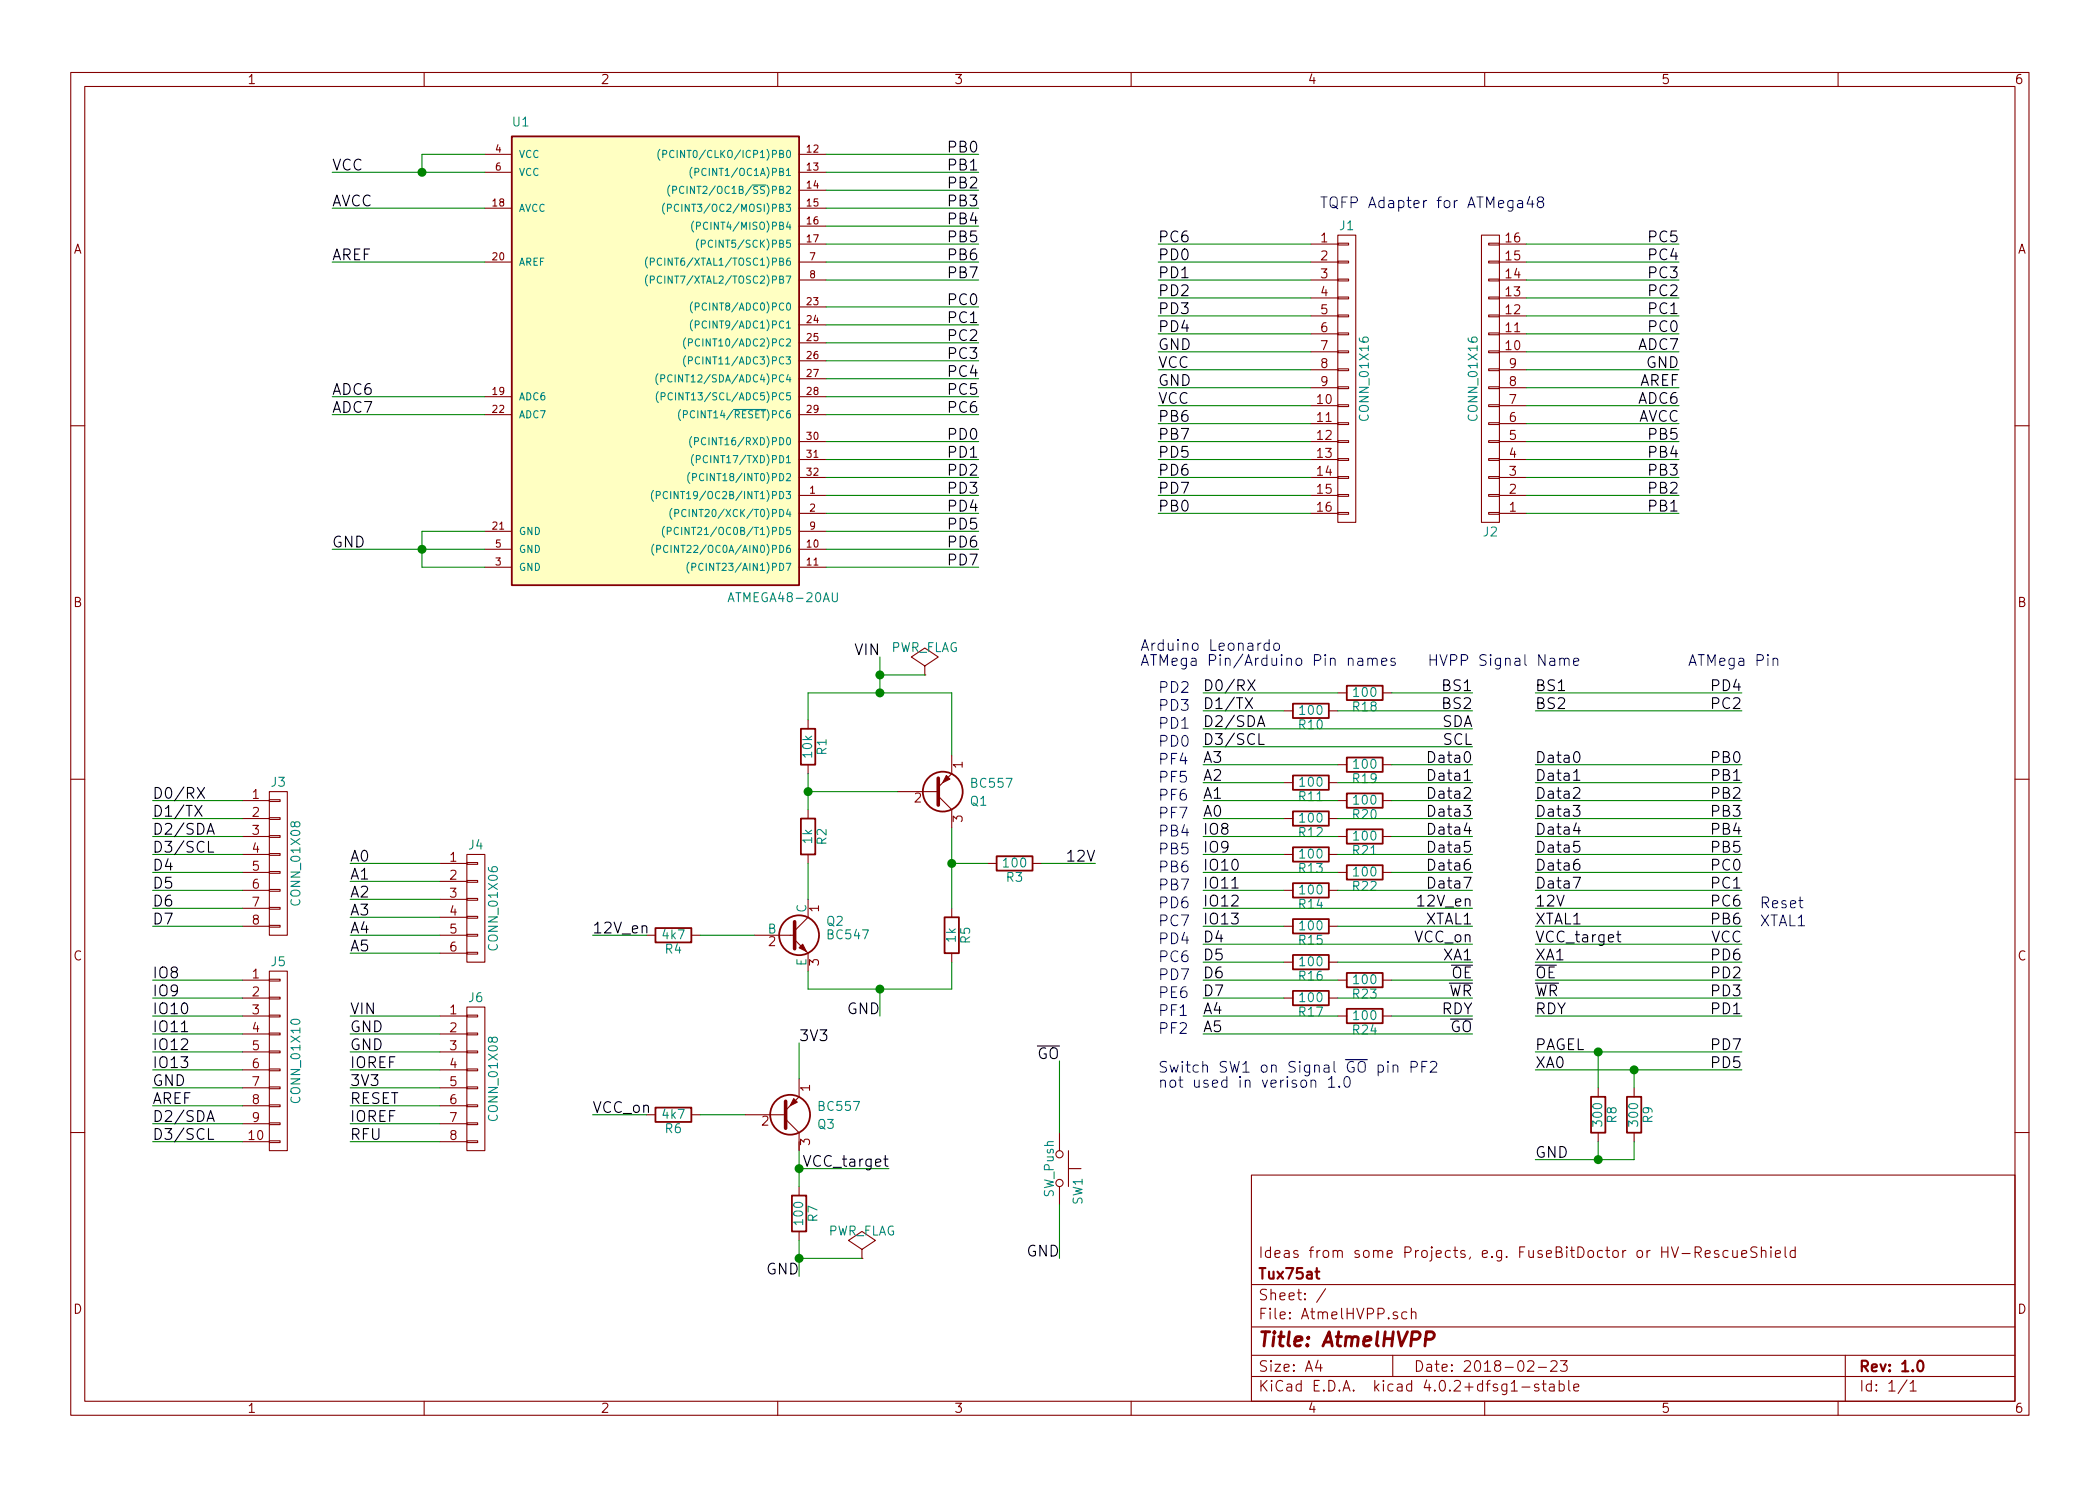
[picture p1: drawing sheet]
EESchema Schematic File Version 2
LIBS:power
LIBS:device
LIBS:transistors
LIBS:conn
LIBS:linear
LIBS:regul
LIBS:74xx
LIBS:cmos4000
LIBS:adc-dac
LIBS:memory
LIBS:xilinx
LIBS:microcontrollers
LIBS:dsp
LIBS:microchip
LIBS:analog_switches
LIBS:motorola
LIBS:texas
LIBS:intel
LIBS:audio
LIBS:interface
LIBS:digital-audio
LIBS:philips
LIBS:display
LIBS:cypress
LIBS:siliconi
LIBS:opto
LIBS:atmel
LIBS:contrib
LIBS:valves
LIBS:AtmelHVPP-cache
EELAYER 25 0
EELAYER END
$Descr A4 11693 8268
encoding utf-8
Sheet 1 1
Title "AtmelHVPP"
Date "2018-02-23"
Rev "1.0"
Comp "Tux75at"
Comment1 "Ideas from some Projects, e.g. FuseBitDoctor or HV-RescueShield"
Comment2 ""
Comment3 ""
Comment4 ""
$EndDescr
$Comp
L CONN_01X16 J1
U 1 1
P 7500 2100
F 0 "J1" H 7500 2950 50  0000 C CNN
F 1 "CONN_01X16" V 7600 2100 50  0000 C CNN
F 2 "" H 7500 2100 50  0001 C CNN
F 3 "" H 7500 2100 50  0001 C CNN
	1    7500 2100
	1    0    0    -1  
$EndComp
$Comp
L CONN_01X16 J2
U 1 1
P 8300 2100
F 0 "J2" H 8300 2950 50  0000 C CNN
F 1 "CONN_01X16" V 8400 2100 50  0000 C CNN
F 2 "" H 8300 2100 50  0001 C CNN
F 3 "" H 8300 2100 50  0001 C CNN
	1    8300 2100
	-1   0    0    1   
$EndComp
$Comp
L ATMEGA48-20AU U1
U 1 1
P 3600 1950
F 0 "U1" H 2850 3200 50  0000 L BNN
F 1 "ATMEGA48-20AU" H 4050 550 50  0000 L BNN
F 2 "TQFP32" H 3600 1950 50  0001 C CIN
F 3 "" H 3600 1950 50  0001 C CNN
	1    3600 1950
	1    0    0    -1  
$EndComp
Wire Wire Line
	2700 850  2350 850 
Wire Wire Line
	2350 850  2350 950 
Wire Wire Line
	1850 950  2700 950 
Connection ~ 2350 950 
Wire Wire Line
	2700 1150 1850 1150
Wire Wire Line
	2700 1450 1850 1450
Wire Wire Line
	2700 2200 1850 2200
Wire Wire Line
	2700 2300 1850 2300
Wire Wire Line
	2700 2950 2350 2950
Wire Wire Line
	2350 2950 2350 3150
Wire Wire Line
	2350 3150 2700 3150
Wire Wire Line
	1850 3050 2700 3050
Connection ~ 2350 3050
Wire Wire Line
	4600 850  5450 850 
Wire Wire Line
	4600 950  5450 950 
Wire Wire Line
	4600 1050 5450 1050
Wire Wire Line
	4600 1150 5450 1150
Wire Wire Line
	4600 1250 5450 1250
Wire Wire Line
	4600 1350 5450 1350
Wire Wire Line
	4600 1450 5450 1450
Wire Wire Line
	4600 1550 5450 1550
Wire Wire Line
	4600 1700 5450 1700
Wire Wire Line
	4600 1800 5450 1800
Wire Wire Line
	4600 1900 5450 1900
Wire Wire Line
	4600 2000 5450 2000
Wire Wire Line
	4600 2100 5450 2100
Wire Wire Line
	4600 2200 5450 2200
Wire Wire Line
	4600 2300 5450 2300
Wire Wire Line
	4600 2450 5450 2450
Wire Wire Line
	4600 2550 5450 2550
Wire Wire Line
	4600 2650 5450 2650
Wire Wire Line
	4600 2750 5450 2750
Wire Wire Line
	4600 2850 5450 2850
Wire Wire Line
	4600 2950 5450 2950
Wire Wire Line
	4600 3050 5450 3050
Wire Wire Line
	4600 3150 5450 3150
Wire Wire Line
	7300 1350 6450 1350
Wire Wire Line
	7300 1450 6450 1450
Wire Wire Line
	7300 1550 6450 1550
Wire Wire Line
	7300 1650 6450 1650
Wire Wire Line
	7300 1750 6450 1750
Wire Wire Line
	7300 1850 6450 1850
Wire Wire Line
	7300 1950 6450 1950
Wire Wire Line
	7300 2050 6450 2050
Wire Wire Line
	7300 2150 6450 2150
Wire Wire Line
	7300 2250 6450 2250
Wire Wire Line
	7300 2350 6450 2350
Wire Wire Line
	7300 2450 6450 2450
Wire Wire Line
	7300 2550 6450 2550
Wire Wire Line
	7300 2650 6450 2650
Wire Wire Line
	7300 2750 6450 2750
Wire Wire Line
	7300 2850 6450 2850
Wire Wire Line
	8500 1350 9350 1350
Wire Wire Line
	8500 1450 9350 1450
Wire Wire Line
	8500 1550 9350 1550
Wire Wire Line
	8500 1650 9350 1650
Wire Wire Line
	8500 1750 9350 1750
Wire Wire Line
	8500 1850 9350 1850
Wire Wire Line
	8500 1950 9350 1950
Wire Wire Line
	8500 2050 9350 2050
Wire Wire Line
	8500 2150 9350 2150
Wire Wire Line
	8500 2250 9350 2250
Wire Wire Line
	8500 2350 9350 2350
Wire Wire Line
	8500 2450 9350 2450
Wire Wire Line
	8500 2550 9350 2550
Wire Wire Line
	8500 2650 9350 2650
Wire Wire Line
	8500 2750 9350 2750
Wire Wire Line
	8500 2850 9350 2850
Text Label 1850 950  0    60   ~ 0
VCC
Text Label 1850 1150 0    60   ~ 0
AVCC
Text Label 1850 1450 0    60   ~ 0
AREF
Text Label 1850 2200 0    60   ~ 0
ADC6
Text Label 1850 2300 0    60   ~ 0
ADC7
Text Label 1850 3050 0    60   ~ 0
GND
Text Label 5450 850  2    60   ~ 0
PB0
Text Label 5450 950  2    60   ~ 0
PB1
Text Label 5450 1050 2    60   ~ 0
PB2
Text Label 5450 1150 2    60   ~ 0
PB3
Text Label 5450 1250 2    60   ~ 0
PB4
Text Label 5450 1350 2    60   ~ 0
PB5
Text Label 5450 1450 2    60   ~ 0
PB6
Text Label 5450 1550 2    60   ~ 0
PB7
Text Label 5450 1700 2    60   ~ 0
PC0
Text Label 5450 1800 2    60   ~ 0
PC1
Text Label 5450 1900 2    60   ~ 0
PC2
Text Label 5450 2000 2    60   ~ 0
PC3
Text Label 5450 2100 2    60   ~ 0
PC4
Text Label 5450 2300 2    60   ~ 0
PC6
Text Label 5450 2200 2    60   ~ 0
PC5
Text Label 5450 2450 2    60   ~ 0
PD0
Text Label 5450 2550 2    60   ~ 0
PD1
Text Label 5450 2650 2    60   ~ 0
PD2
Text Label 5450 2750 2    60   ~ 0
PD3
Text Label 5450 2850 2    60   ~ 0
PD4
Text Label 5450 2950 2    60   ~ 0
PD5
Text Label 5450 3050 2    60   ~ 0
PD6
Text Label 5450 3150 2    60   ~ 0
PD7
Text Label 6450 1750 0    60   ~ 0
PD3
Text Label 6450 1850 0    60   ~ 0
PD4
Text Label 6450 1950 0    60   ~ 0
GND
Text Label 6450 2050 0    60   ~ 0
VCC
Text Label 6450 2150 0    60   ~ 0
GND
Text Label 6450 2250 0    60   ~ 0
VCC
Text Label 6450 2350 0    60   ~ 0
PB6
Text Label 6450 2450 0    60   ~ 0
PB7
Text Label 6450 2550 0    60   ~ 0
PD5
Text Label 6450 2650 0    60   ~ 0
PD6
Text Label 6450 2750 0    60   ~ 0
PD7
Text Label 6450 2850 0    60   ~ 0
PB0
Text Label 9350 2850 2    60   ~ 0
PB1
Text Label 9350 2750 2    60   ~ 0
PB2
Text Label 9350 2650 2    60   ~ 0
PB3
Text Label 9350 2550 2    60   ~ 0
PB4
Text Label 9350 2450 2    60   ~ 0
PB5
Text Label 9350 2350 2    60   ~ 0
AVCC
Text Label 9350 2250 2    60   ~ 0
ADC6
Text Label 9350 2150 2    60   ~ 0
AREF
Text Label 9350 2050 2    60   ~ 0
GND
Text Label 9350 1950 2    60   ~ 0
ADC7
Text Label 9350 1850 2    60   ~ 0
PC0
Text Label 9350 1750 2    60   ~ 0
PC1
Text Label 9350 1650 2    60   ~ 0
PC2
Text Label 9350 1550 2    60   ~ 0
PC3
Text Label 9350 1450 2    60   ~ 0
PC4
Text Label 9350 1350 2    60   ~ 0
PC5
Text Label 6450 1350 0    60   ~ 0
PC6
Text Label 6450 1450 0    60   ~ 0
PD0
Text Label 6450 1550 0    60   ~ 0
PD1
Text Label 6450 1650 0    60   ~ 0
PD2
$Comp
L CONN_01X10 J5
U 1 1
P 1550 5900
F 0 "J5" H 1550 6450 50  0000 C CNN
F 1 "CONN_01X10" V 1650 5900 50  0000 C CNN
F 2 "" H 1550 5900 50  0001 C CNN
F 3 "" H 1550 5900 50  0001 C CNN
	1    1550 5900
	1    0    0    -1  
$EndComp
$Comp
L CONN_01X06 J4
U 1 1
P 2650 5050
F 0 "J4" H 2650 5400 50  0000 C CNN
F 1 "CONN_01X06" V 2750 5050 50  0000 C CNN
F 2 "" H 2650 5050 50  0001 C CNN
F 3 "" H 2650 5050 50  0001 C CNN
	1    2650 5050
	1    0    0    -1  
$EndComp
$Comp
L CONN_01X08 J3
U 1 1
P 1550 4800
F 0 "J3" H 1550 5250 50  0000 C CNN
F 1 "CONN_01X08" V 1650 4800 50  0000 C CNN
F 2 "" H 1550 4800 50  0001 C CNN
F 3 "" H 1550 4800 50  0001 C CNN
	1    1550 4800
	1    0    0    -1  
$EndComp
$Comp
L CONN_01X08 J6
U 1 1
P 2650 6000
F 0 "J6" H 2650 6450 50  0000 C CNN
F 1 "CONN_01X08" V 2750 6000 50  0000 C CNN
F 2 "" H 2650 6000 50  0001 C CNN
F 3 "" H 2650 6000 50  0001 C CNN
	1    2650 6000
	1    0    0    -1  
$EndComp
Wire Wire Line
	1350 4450 850  4450
Wire Wire Line
	1350 4550 850  4550
Wire Wire Line
	1350 4650 850  4650
Wire Wire Line
	1350 4750 850  4750
Wire Wire Line
	1350 4850 850  4850
Wire Wire Line
	1350 4950 850  4950
Wire Wire Line
	1350 5050 850  5050
Wire Wire Line
	1350 5150 850  5150
Wire Wire Line
	1350 5450 850  5450
Wire Wire Line
	1350 5550 850  5550
Wire Wire Line
	1350 5650 850  5650
Wire Wire Line
	1350 5750 850  5750
Wire Wire Line
	1350 5850 850  5850
Wire Wire Line
	1350 5950 850  5950
Wire Wire Line
	1350 6050 850  6050
Wire Wire Line
	1350 6150 850  6150
Wire Wire Line
	1350 6250 850  6250
Wire Wire Line
	1350 6350 850  6350
Text Label 850  6350 0    60   ~ 0
D3/SCL
Text Label 850  6250 0    60   ~ 0
D2/SDA
Text Label 850  6150 0    60   ~ 0
AREF
Text Label 850  6050 0    60   ~ 0
GND
Text Label 850  5950 0    60   ~ 0
IO13
Text Label 850  5850 0    60   ~ 0
IO12
Text Label 850  5750 0    60   ~ 0
IO11
Text Label 850  5650 0    60   ~ 0
IO10
Text Label 850  5550 0    60   ~ 0
IO9
Text Label 850  5450 0    60   ~ 0
IO8
Text Label 850  5150 0    60   ~ 0
D7
Text Label 850  5050 0    60   ~ 0
D6
Text Label 850  4950 0    60   ~ 0
D5
Text Label 850  4850 0    60   ~ 0
D4
Text Label 850  4750 0    60   ~ 0
D3/SCL
Text Label 850  4650 0    60   ~ 0
D2/SDA
Text Label 850  4550 0    60   ~ 0
D1/TX
Text Label 850  4450 0    60   ~ 0
D0/RX
Wire Wire Line
	2450 4800 1950 4800
Wire Wire Line
	2450 4900 1950 4900
Wire Wire Line
	2450 5000 1950 5000
Wire Wire Line
	2450 5100 1950 5100
Wire Wire Line
	2450 5200 1950 5200
Wire Wire Line
	2450 5300 1950 5300
Wire Wire Line
	2450 5650 1950 5650
Wire Wire Line
	2450 5750 1950 5750
Wire Wire Line
	2450 5850 1950 5850
Wire Wire Line
	2450 5950 1950 5950
Wire Wire Line
	2450 6050 1950 6050
Wire Wire Line
	2450 6150 1950 6150
Wire Wire Line
	2450 6250 1950 6250
Wire Wire Line
	2450 6350 1950 6350
Text Label 1950 6350 0    60   ~ 0
RFU
Text Label 1950 6250 0    60   ~ 0
IOREF
Text Label 1950 6150 0    60   ~ 0
RESET
Text Label 1950 6050 0    60   ~ 0
3V3
Text Label 1950 5950 0    60   ~ 0
IOREF
Text Label 1950 5850 0    60   ~ 0
GND
Text Label 1950 5750 0    60   ~ 0
GND
Text Label 1950 5650 0    60   ~ 0
VIN
Text Label 1950 5300 0    60   ~ 0
A5
Text Label 1950 5200 0    60   ~ 0
A4
Text Label 1950 5100 0    60   ~ 0
A3
Text Label 1950 5000 0    60   ~ 0
A2
Text Label 1950 4900 0    60   ~ 0
A1
Text Label 1950 4800 0    60   ~ 0
A0
$Comp
L BC547 Q2
U 1 1
P 4400 5200
F 0 "Q2" H 4600 5275 50  0000 L CNN
F 1 "BC547" H 4600 5200 50  0000 L CNN
F 2 "TO_SOT_Packages_THT:TO-92_Molded_Narrow" H 4600 5125 50  0001 L CIN
F 3 "" H 4400 5200 50  0001 L CNN
	1    4400 5200
	1    0    0    -1  
$EndComp
$Comp
L R R4
U 1 1
P 3750 5200
F 0 "R4" V 3830 5200 50  0000 C CNN
F 1 "4k7" V 3750 5200 50  0000 C CNN
F 2 "" V 3680 5200 50  0001 C CNN
F 3 "" H 3750 5200 50  0001 C CNN
	1    3750 5200
	0    1    1    0   
$EndComp
$Comp
L R R2
U 1 1
P 4500 4650
F 0 "R2" V 4580 4650 50  0000 C CNN
F 1 "1k" V 4500 4650 50  0000 C CNN
F 2 "" V 4430 4650 50  0001 C CNN
F 3 "" H 4500 4650 50  0001 C CNN
	1    4500 4650
	1    0    0    -1  
$EndComp
$Comp
L R R1
U 1 1
P 4500 4150
F 0 "R1" V 4580 4150 50  0000 C CNN
F 1 "10k" V 4500 4150 50  0000 C CNN
F 2 "" V 4430 4150 50  0001 C CNN
F 3 "" H 4500 4150 50  0001 C CNN
	1    4500 4150
	1    0    0    -1  
$EndComp
$Comp
L R R5
U 1 1
P 5300 5200
F 0 "R5" V 5380 5200 50  0000 C CNN
F 1 "1k" V 5300 5200 50  0000 C CNN
F 2 "" V 5230 5200 50  0001 C CNN
F 3 "" H 5300 5200 50  0001 C CNN
	1    5300 5200
	1    0    0    -1  
$EndComp
$Comp
L R R3
U 1 1
P 5650 4800
F 0 "R3" V 5730 4800 50  0000 C CNN
F 1 "100" V 5650 4800 50  0000 C CNN
F 2 "" V 5580 4800 50  0001 C CNN
F 3 "" H 5650 4800 50  0001 C CNN
	1    5650 4800
	0    1    1    0   
$EndComp
$Comp
L R R7
U 1 1
P 4450 6750
F 0 "R7" V 4530 6750 50  0000 C CNN
F 1 "100" V 4450 6750 50  0000 C CNN
F 2 "" V 4380 6750 50  0001 C CNN
F 3 "" H 4450 6750 50  0001 C CNN
	1    4450 6750
	1    0    0    -1  
$EndComp
$Comp
L R R6
U 1 1
P 3750 6200
F 0 "R6" V 3830 6200 50  0000 C CNN
F 1 "4k7" V 3750 6200 50  0000 C CNN
F 2 "" V 3680 6200 50  0001 C CNN
F 3 "" H 3750 6200 50  0001 C CNN
	1    3750 6200
	0    1    1    0   
$EndComp
Wire Wire Line
	4500 4000 4500 3850
Wire Wire Line
	4500 3850 5300 3850
Wire Wire Line
	5300 3850 5300 4200
Wire Wire Line
	4500 4300 4500 4500
Wire Wire Line
	5000 4400 4500 4400
Connection ~ 4500 4400
Wire Wire Line
	4500 4800 4500 5000
Wire Wire Line
	4200 5200 3900 5200
Wire Wire Line
	3600 5200 3300 5200
Wire Wire Line
	5300 4600 5300 5050
Wire Wire Line
	5300 5350 5300 5500
Wire Wire Line
	5300 5500 4500 5500
Wire Wire Line
	4500 5500 4500 5400
Wire Wire Line
	5500 4800 5300 4800
Connection ~ 5300 4800
Wire Wire Line
	5800 4800 6100 4800
Wire Wire Line
	4150 6200 3900 6200
Wire Wire Line
	3600 6200 3300 6200
Wire Wire Line
	4450 6350 4450 6600
Wire Wire Line
	4450 6900 4450 7100
Wire Wire Line
	4450 6000 4450 5800
Wire Wire Line
	4450 6500 4950 6500
Connection ~ 4450 6500
Text Label 4450 5800 0    60   ~ 0
3V3
Text Label 6100 4800 2    60   ~ 0
12V
Text Label 4950 6500 2    60   ~ 0
VCC_target
Text Label 6700 3850 0    60   ~ 0
D0/RX
Text Label 6700 3950 0    60   ~ 0
D1/TX
Text Label 6700 4050 0    60   ~ 0
D2/SDA
Text Label 6700 4150 0    60   ~ 0
D3/SCL
Text Label 6700 5350 0    60   ~ 0
D5
Text Label 6700 5250 0    60   ~ 0
D4
Text Label 6700 5450 0    60   ~ 0
D6
Text Label 6700 5550 0    60   ~ 0
D7
Text Label 6700 4650 0    60   ~ 0
IO8
Text Label 6700 4750 0    60   ~ 0
IO9
Text Label 6700 4850 0    60   ~ 0
IO10
Text Label 6700 4950 0    60   ~ 0
IO11
Text Label 8200 4250 2    60   ~ 0
Data0
Text Label 8200 4350 2    60   ~ 0
Data1
Text Label 8200 4450 2    60   ~ 0
Data2
Text Label 8200 4550 2    60   ~ 0
Data3
Text Label 8200 4650 2    60   ~ 0
Data4
Text Label 8200 4750 2    60   ~ 0
Data5
Text Label 8200 4850 2    60   ~ 0
Data6
Text Label 8200 4950 2    60   ~ 0
Data7
Text Label 8200 3950 2    60   ~ 0
BS2
Text Label 8200 5550 2    60   ~ 0
~WR
Text Label 8200 5450 2    60   ~ 0
~OE
Text Label 6700 5050 0    60   ~ 0
IO12
Text Label 6700 5150 0    60   ~ 0
IO13
Text Label 8200 5250 2    60   ~ 0
VCC_on
Text Label 3300 6200 0    60   ~ 0
VCC_on
Text Label 8200 5650 2    60   ~ 0
RDY
Text Label 6700 4550 0    60   ~ 0
A0
Text Label 6700 4450 0    60   ~ 0
A1
Text Label 6700 4350 0    60   ~ 0
A2
Text Label 6700 4250 0    60   ~ 0
A3
Text Label 6700 5650 0    60   ~ 0
A4
Text Label 6700 5750 0    60   ~ 0
A5
Text Label 8200 5050 2    60   ~ 0
12V_en
Text Label 3300 5200 0    60   ~ 0
12V_en
Text Label 8200 5750 2    60   ~ 0
~GO
Text Label 8200 3850 2    60   ~ 0
BS1
Text Label 8200 5150 2    60   ~ 0
XTAL1
Text Label 8200 5350 2    60   ~ 0
XA1
Wire Wire Line
	8550 4250 9700 4250
Wire Wire Line
	8550 4350 9700 4350
Wire Wire Line
	8550 4450 9700 4450
Wire Wire Line
	8550 4550 9700 4550
Wire Wire Line
	9700 4650 8550 4650
Wire Wire Line
	8550 4750 9700 4750
Wire Wire Line
	9700 4850 8550 4850
Wire Wire Line
	8550 4950 9700 4950
Wire Wire Line
	9700 5950 8550 5950
Wire Wire Line
	8550 3950 9700 3950
Wire Wire Line
	9700 5550 8550 5550
Wire Wire Line
	8550 5450 9700 5450
Wire Wire Line
	8550 5650 9700 5650
Wire Wire Line
	8550 5050 9700 5050
Wire Wire Line
	8550 3850 9700 3850
Wire Wire Line
	8550 5150 9700 5150
Wire Wire Line
	8550 5350 9700 5350
Wire Wire Line
	8550 5850 9700 5850
Wire Wire Line
	8550 5250 9700 5250
Text Label 8550 4250 0    60   ~ 0
Data0
Text Label 8550 4350 0    60   ~ 0
Data1
Text Label 8550 4450 0    60   ~ 0
Data2
Text Label 8550 4550 0    60   ~ 0
Data3
Text Label 8550 4650 0    60   ~ 0
Data4
Text Label 8550 4750 0    60   ~ 0
Data5
Text Label 8550 4850 0    60   ~ 0
Data6
Text Label 8550 4950 0    60   ~ 0
Data7
Text Label 8550 5950 0    60   ~ 0
XA0
Text Label 8550 3950 0    60   ~ 0
BS2
Text Label 8550 5550 0    60   ~ 0
~WR
Text Label 8550 5450 0    60   ~ 0
~OE
Text Label 8550 5650 0    60   ~ 0
RDY
Text Label 8550 3850 0    60   ~ 0
BS1
Text Label 8550 5150 0    60   ~ 0
XTAL1
Text Label 8550 5350 0    60   ~ 0
XA1
Text Label 8550 5850 0    60   ~ 0
PAGEL
Text Label 8550 5050 0    60   ~ 0
12V
Text Label 8550 5250 0    60   ~ 0
VCC_target
Text Label 9700 4250 2    60   ~ 0
PB0
Text Label 9700 4350 2    60   ~ 0
PB1
Text Label 9700 4450 2    60   ~ 0
PB2
Text Label 9700 4550 2    60   ~ 0
PB3
Text Label 9700 4650 2    60   ~ 0
PB4
Text Label 9700 4750 2    60   ~ 0
PB5
Text Label 9700 4850 2    60   ~ 0
PC0
Text Label 9700 4950 2    60   ~ 0
PC1
Text Label 9700 5950 2    60   ~ 0
PD5
Text Label 9700 3950 2    60   ~ 0
PC2
Text Label 9700 5550 2    60   ~ 0
PD3
Text Label 9700 5450 2    60   ~ 0
PD2
Text Label 4900 3650 2    60   ~ 0
VIN
Wire Wire Line
	4900 3650 4900 3850
Connection ~ 4900 3850
Wire Wire Line
	4900 5650 4900 5500
Connection ~ 4900 5500
Text Label 4900 5650 2    60   ~ 0
GND
Text Label 4450 7100 2    60   ~ 0
GND
Text Label 9700 5250 2    60   ~ 0
VCC
Text Label 9700 5650 2    60   ~ 0
PD1
Text Label 9700 5050 2    60   ~ 0
PC6
Text Notes 9800 5050 0    60   ~ 0
Reset
Text Label 9700 3850 2    60   ~ 0
PD4
Text Label 9700 5150 2    60   ~ 0
PB6
Text Notes 9800 5150 0    60   ~ 0
XTAL1
Text Label 9700 5350 2    60   ~ 0
PD6
Text Label 9700 5850 2    60   ~ 0
PD7
$Comp
L R R8
U 1 1
P 8900 6200
F 0 "R8" V 8980 6200 50  0000 C CNN
F 1 "300" V 8900 6200 50  0000 C CNN
F 2 "" V 8830 6200 50  0001 C CNN
F 3 "" H 8900 6200 50  0001 C CNN
	1    8900 6200
	1    0    0    -1  
$EndComp
$Comp
L R R9
U 1 1
P 9100 6200
F 0 "R9" V 9180 6200 50  0000 C CNN
F 1 "300" V 9100 6200 50  0000 C CNN
F 2 "" V 9030 6200 50  0001 C CNN
F 3 "" H 9100 6200 50  0001 C CNN
	1    9100 6200
	1    0    0    -1  
$EndComp
Wire Wire Line
	8900 5850 8900 6050
Connection ~ 8900 5850
Wire Wire Line
	9100 5950 9100 6050
Connection ~ 9100 5950
Wire Wire Line
	8900 6350 8900 6450
Wire Wire Line
	8550 6450 9100 6450
Wire Wire Line
	9100 6450 9100 6350
Connection ~ 8900 6450
Text Label 8550 6450 0    60   ~ 0
GND
Text Label 8200 4050 2    60   ~ 0
SDA
Text Label 8200 4150 2    60   ~ 0
SCL
$Comp
L PWR_FLAG #FLG2
U 1 1
P 5150 3750
F 0 "#FLG2" H 5150 3825 50  0001 C CNN
F 1 "PWR_FLAG" H 5150 3900 50  0000 C CNN
F 2 "" H 5150 3750 50  0001 C CNN
F 3 "" H 5150 3750 50  0001 C CNN
	1    5150 3750
	1    0    0    -1  
$EndComp
$Comp
L PWR_FLAG #FLG1
U 1 1
P 4800 7000
F 0 "#FLG1" H 4800 7075 50  0001 C CNN
F 1 "PWR_FLAG" H 4800 7150 50  0000 C CNN
F 2 "" H 4800 7000 50  0001 C CNN
F 3 "" H 4800 7000 50  0001 C CNN
	1    4800 7000
	1    0    0    -1  
$EndComp
Wire Wire Line
	4800 7000 4450 7000
Connection ~ 4450 7000
Wire Wire Line
	5150 3750 4900 3750
Connection ~ 4900 3750
$Comp
L SW_Push SW1
U 1 1
P 5900 6500
F 0 "SW1" H 5950 6600 50  0000 L CNN
F 1 "SW_Push" H 5900 6440 50  0000 C CNN
F 2 "" H 5900 6700 50  0001 C CNN
F 3 "" H 5900 6700 50  0001 C CNN
	1    5900 6500
	0    1    1    0   
$EndComp
Wire Wire Line
	5900 6700 5900 7000
Wire Wire Line
	5900 6300 5900 5900
Text Label 5900 7000 2    60   ~ 0
GND
Text Label 5900 5900 2    60   ~ 0
~GO
$Comp
L Q_PNP_EBC Q1
U 1 1
P 5200 4400
F 0 "Q1" H 5400 4450 50  0000 L CNN
F 1 "BC557" H 5400 4350 50  0000 L CNN
F 2 "" H 5400 4500 50  0001 C CNN
F 3 "" H 5200 4400 50  0001 C CNN
	1    5200 4400
	1    0    0    1   
$EndComp
$Comp
L Q_PNP_EBC Q3
U 1 1
P 4350 6200
F 0 "Q3" H 4550 6250 50  0000 L CNN
F 1 "BC557" H 4550 6150 50  0000 L CNN
F 2 "" H 4550 6300 50  0001 C CNN
F 3 "" H 4350 6200 50  0001 C CNN
	1    4350 6200
	1    0    0    1   
$EndComp
Text Notes 6450 3850 0    60   ~ 0
PD2
Text Notes 6450 3950 0    60   ~ 0
PD3
Text Notes 6450 4050 0    60   ~ 0
PD1
Text Notes 6450 4150 0    60   ~ 0
PD0
Text Notes 6450 5250 0    60   ~ 0
PD4
Text Notes 6450 5350 0    60   ~ 0
PC6
Text Notes 6450 5450 0    60   ~ 0
PD7
Text Notes 6450 5550 0    60   ~ 0
PE6
Text Notes 6450 4650 0    60   ~ 0
PB4
Text Notes 6450 4750 0    60   ~ 0
PB5
Text Notes 6450 4850 0    60   ~ 0
PB6
Text Notes 6450 4950 0    60   ~ 0
PB7
Text Notes 6450 5050 0    60   ~ 0
PD6
Text Notes 6450 5150 0    60   ~ 0
PC7
Text Notes 6450 4550 0    60   ~ 0
PF7
Text Notes 6450 4450 0    60   ~ 0
PF6
Text Notes 6450 4350 0    60   ~ 0
PF5
Text Notes 6450 4250 0    60   ~ 0
PF4
Text Notes 6450 5650 0    60   ~ 0
PF1
Text Notes 6450 5750 0    60   ~ 0
PF2
Text Notes 6350 3700 0    60   ~ 0
Arduino Leonardo\nATMega Pin/Arduino Pin names
Text Notes 7950 3700 0    60   ~ 0
HVPP Signal Name
Text Notes 9400 3700 0    60   ~ 0
ATMega Pin
Text Notes 7350 1150 0    60   ~ 0
TQFP Adapter for ATMega48
Text Notes 6450 6050 0    60   ~ 0
Switch SW1 on Signal ~GO~ pin PF2 \nnot used in verison 1.0
$Comp
L R R18
U 1 1
P 7600 3850
F 0 "R18" V 7680 3850 50  0000 C CNN
F 1 "100" V 7600 3850 50  0000 C CNN
F 2 "" V 7530 3850 50  0000 C CNN
F 3 "" H 7600 3850 50  0000 C CNN
	1    7600 3850
	0    1    1    0   
$EndComp
$Comp
L R R10
U 1 1
P 7300 3950
F 0 "R10" V 7380 3950 50  0000 C CNN
F 1 "100" V 7300 3950 50  0000 C CNN
F 2 "" V 7230 3950 50  0000 C CNN
F 3 "" H 7300 3950 50  0000 C CNN
	1    7300 3950
	0    1    1    0   
$EndComp
$Comp
L R R19
U 1 1
P 7600 4250
F 0 "R19" V 7680 4250 50  0000 C CNN
F 1 "100" V 7600 4250 50  0000 C CNN
F 2 "" V 7530 4250 50  0000 C CNN
F 3 "" H 7600 4250 50  0000 C CNN
	1    7600 4250
	0    1    1    0   
$EndComp
$Comp
L R R11
U 1 1
P 7300 4350
F 0 "R11" V 7380 4350 50  0000 C CNN
F 1 "100" V 7300 4350 50  0000 C CNN
F 2 "" V 7230 4350 50  0000 C CNN
F 3 "" H 7300 4350 50  0000 C CNN
	1    7300 4350
	0    1    1    0   
$EndComp
$Comp
L R R20
U 1 1
P 7600 4450
F 0 "R20" V 7680 4450 50  0000 C CNN
F 1 "100" V 7600 4450 50  0000 C CNN
F 2 "" V 7530 4450 50  0000 C CNN
F 3 "" H 7600 4450 50  0000 C CNN
	1    7600 4450
	0    1    1    0   
$EndComp
$Comp
L R R12
U 1 1
P 7300 4550
F 0 "R12" V 7380 4550 50  0000 C CNN
F 1 "100" V 7300 4550 50  0000 C CNN
F 2 "" V 7230 4550 50  0000 C CNN
F 3 "" H 7300 4550 50  0000 C CNN
	1    7300 4550
	0    1    1    0   
$EndComp
$Comp
L R R21
U 1 1
P 7600 4650
F 0 "R21" V 7680 4650 50  0000 C CNN
F 1 "100" V 7600 4650 50  0000 C CNN
F 2 "" V 7530 4650 50  0000 C CNN
F 3 "" H 7600 4650 50  0000 C CNN
	1    7600 4650
	0    1    1    0   
$EndComp
$Comp
L R R13
U 1 1
P 7300 4750
F 0 "R13" V 7380 4750 50  0000 C CNN
F 1 "100" V 7300 4750 50  0000 C CNN
F 2 "" V 7230 4750 50  0000 C CNN
F 3 "" H 7300 4750 50  0000 C CNN
	1    7300 4750
	0    1    1    0   
$EndComp
$Comp
L R R22
U 1 1
P 7600 4850
F 0 "R22" V 7680 4850 50  0000 C CNN
F 1 "100" V 7600 4850 50  0000 C CNN
F 2 "" V 7530 4850 50  0000 C CNN
F 3 "" H 7600 4850 50  0000 C CNN
	1    7600 4850
	0    1    1    0   
$EndComp
$Comp
L R R14
U 1 1
P 7300 4950
F 0 "R14" V 7380 4950 50  0000 C CNN
F 1 "100" V 7300 4950 50  0000 C CNN
F 2 "" V 7230 4950 50  0000 C CNN
F 3 "" H 7300 4950 50  0000 C CNN
	1    7300 4950
	0    1    1    0   
$EndComp
$Comp
L R R15
U 1 1
P 7300 5150
F 0 "R15" V 7380 5150 50  0000 C CNN
F 1 "100" V 7300 5150 50  0000 C CNN
F 2 "" V 7230 5150 50  0000 C CNN
F 3 "" H 7300 5150 50  0000 C CNN
	1    7300 5150
	0    1    1    0   
$EndComp
$Comp
L R R16
U 1 1
P 7300 5350
F 0 "R16" V 7380 5350 50  0000 C CNN
F 1 "100" V 7300 5350 50  0000 C CNN
F 2 "" V 7230 5350 50  0000 C CNN
F 3 "" H 7300 5350 50  0000 C CNN
	1    7300 5350
	0    1    1    0   
$EndComp
$Comp
L R R23
U 1 1
P 7600 5450
F 0 "R23" V 7680 5450 50  0000 C CNN
F 1 "100" V 7600 5450 50  0000 C CNN
F 2 "" V 7530 5450 50  0000 C CNN
F 3 "" H 7600 5450 50  0000 C CNN
	1    7600 5450
	0    1    1    0   
$EndComp
$Comp
L R R17
U 1 1
P 7300 5550
F 0 "R17" V 7380 5550 50  0000 C CNN
F 1 "100" V 7300 5550 50  0000 C CNN
F 2 "" V 7230 5550 50  0000 C CNN
F 3 "" H 7300 5550 50  0000 C CNN
	1    7300 5550
	0    1    1    0   
$EndComp
$Comp
L R R24
U 1 1
P 7600 5650
F 0 "R24" V 7680 5650 50  0000 C CNN
F 1 "100" V 7600 5650 50  0000 C CNN
F 2 "" V 7530 5650 50  0000 C CNN
F 3 "" H 7600 5650 50  0000 C CNN
	1    7600 5650
	0    1    1    0   
$EndComp
Wire Wire Line
	6700 3850 7450 3850
Wire Wire Line
	6700 3950 7150 3950
Wire Wire Line
	6700 4050 8200 4050
Wire Wire Line
	6700 4150 8200 4150
Wire Wire Line
	6700 4250 7450 4250
Wire Wire Line
	6700 4350 7150 4350
Wire Wire Line
	6700 4450 7450 4450
Wire Wire Line
	6700 4550 7150 4550
Wire Wire Line
	6700 4650 7450 4650
Wire Wire Line
	6700 4750 7150 4750
Wire Wire Line
	6700 4850 7450 4850
Wire Wire Line
	6700 4950 7150 4950
Wire Wire Line
	6700 5050 8200 5050
Wire Wire Line
	6700 5150 7150 5150
Wire Wire Line
	6700 5250 8200 5250
Wire Wire Line
	6700 5350 7150 5350
Wire Wire Line
	6700 5450 7450 5450
Wire Wire Line
	6700 5550 7150 5550
Wire Wire Line
	6700 5650 7450 5650
Wire Wire Line
	6700 5750 8200 5750
Wire Wire Line
	7750 3850 8200 3850
Wire Wire Line
	7450 3950 8200 3950
Wire Wire Line
	7750 4250 8200 4250
Wire Wire Line
	7450 4350 8200 4350
Wire Wire Line
	7750 4450 8200 4450
Wire Wire Line
	7450 4550 8200 4550
Wire Wire Line
	7750 4650 8200 4650
Wire Wire Line
	7450 4750 8200 4750
Wire Wire Line
	7750 4850 8200 4850
Wire Wire Line
	7450 4950 8200 4950
Wire Wire Line
	7450 5150 8200 5150
Wire Wire Line
	7450 5350 8200 5350
Wire Wire Line
	7750 5450 8200 5450
Wire Wire Line
	7450 5550 8200 5550
Wire Wire Line
	7750 5650 8200 5650
$EndSCHEMATC
